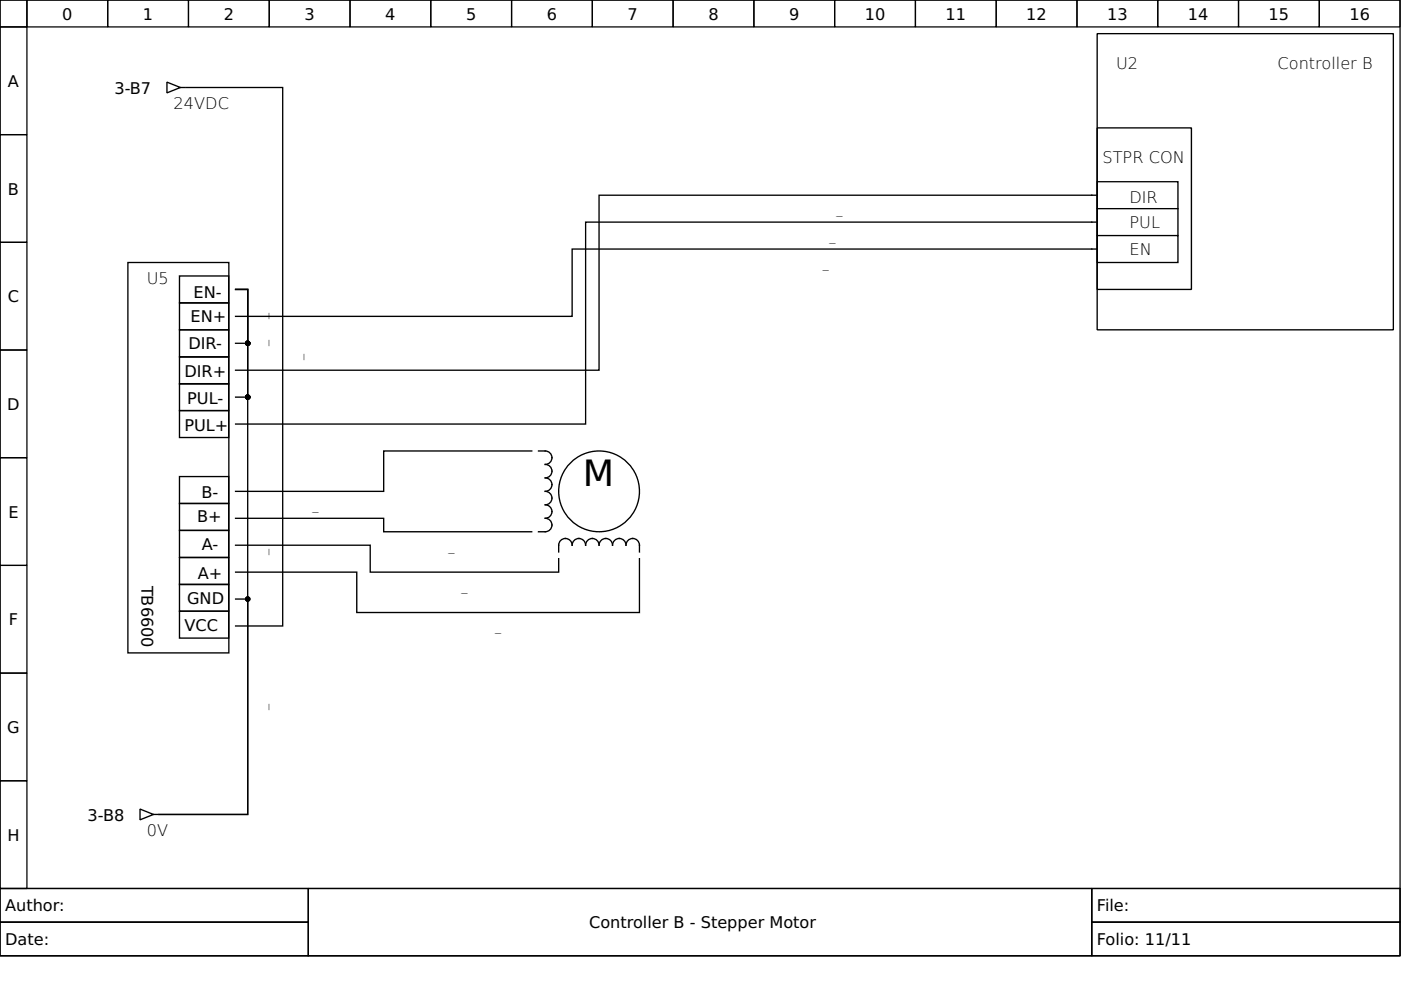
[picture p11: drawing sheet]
<svg xmlns="http://www.w3.org/2000/svg" width="297mm" height="210mm" viewBox="0 0 297 210" stroke-linecap="round" stroke-linejoin="round" font-family="sans-serif">
<g fill="none" stroke="#000" stroke-width=".26">
<path d="M0 0h296.8v188.4h-296.8zM0 0h5.7v5.7h-5.7zM0 5.7h5.7v22.8h-5.7zM5.7 0h17.1v5.7h-17.1zM22.8 0h17.2v5.7h-17.2zM40 0h17.1v5.7h-17.1zM57.1 0h17.1v5.7h-17.1zM74.2 0h17.1v5.7h-17.1zM91.3 0h17.2v5.7h-17.2zM108.5 0h17.1v5.7h-17.1zM125.6 0h17.1v5.7h-17.1zM142.7 0h17.1v5.7h-17.1z"/>
<path d="M159.8 0h17.2v5.7h-17.2zM177 0h17.1v5.7h-17.1zM194.1 0h17.1v5.7h-17.1zM211.2 0h17.1v5.7h-17.1zM228.3 0h17.2v5.7h-17.2zM245.5 0h17.1v5.7h-17.1zM262.6 0h17.1v5.7h-17.1zM279.7 0h17.1v5.7h-17.1zM0 28.5h5.7v22.9h-5.7zM0 51.4h5.7v22.8h-5.7zM0 74.2h5.7v22.8h-5.7zM0 97h5.7v22.9h-5.7z"/>
<path d="M0 119.9h5.7v22.8h-5.7zM0 142.7h5.7v22.8h-5.7zM0 165.5h5.7v22.9h-5.7zM0 188.4h296.8v14.3h-296.8z"/>
</g>
<path d="M0 188.4h65.4v7.1h-65.4zM0 195.5h65.4v7.2h-65.4zM65.4 188.4h166.1v14.3h-166.1zM231.5 188.4h65.3v7.1h-65.3zM231.5 195.5h65.3v7.2h-65.3z" fill="none" stroke="#000" stroke-width=".21"/>
<g fill="none" stroke="#000" stroke-width=".29">
<path d="M35.4 17.4l2.8 1.2-2.8 1.1zM38.2 18.6h.9M39.4 18.6h20.5v114.1h-10M232.6 7.1h62.8v62.8h-62.8zM232.6 27.1h20v34.3h-20zM232.6 38.5h17.1v5.7h-17.1zM27.1 55.7h21.4v82.7h-21.4zM38.1 58.5h10.4v5.7h-10.4zM232.6 49.9h17.1v5.8h-17.1zM232.6 52.8h-111.3v14.3h-71.4M232.6 47.1h-108.4v42.8h-74.3M232.6 41.4h-105.6v37.1h-77.1"/>
<path d="M232.6 44.2v5.7M249.7 44.2v5.7M38.1 64.2h10.4v5.7h-10.4zM38.1 69.9h10.4v5.7h-10.4zM38.1 75.7h10.4v5.7h-10.4zM49.9 61.4h2.6v111.3h-18.8h18.8v-45.7h-2.6M49.9 61.4h2.6v11.4h-2.6M49.9 61.4h2.6v22.8h-2.6M38.1 87.1h10.4v5.7h-10.4zM38.1 81.3h10.4v5.8h-10.4zM112.7 95.6h-31.4v8.6h-31.4M114.2 95.6h1.4a1.43 1.43 0 0 1 1.4 1.4 1.43 1.43 0 0 1-1.4 1.5 1.43 1.43 0 0 1 1.4 1.4 1.43 1.43 0 0 1-1.4 1.4 1.43 1.43 0 0 1 1.4 1.5 1.43 1.43 0 0 1-1.4 1.4 1.43 1.43 0 0 1 1.4 1.4 1.43 1.43 0 0 1-1.4 1.4 1.43 1.43 0 0 1 1.4 1.5 1.43 1.43 0 0 1-1.4 1.4 1.43 1.43 0 0 1 1.4 1.4 1.43 1.43 0 0 1-1.4 1.4h-1.4"/>
<path d="M38.1 112.5h10.4v5.7h-10.4zM38.1 106.7h10.4v5.8h-10.4zM38.1 101h10.4v5.7h-10.4zM38.1 118.2h10.4v5.7h-10.4zM49.9 109.9h31.4v2.8h31.4M49.9 115.6h28.6v5.7h40v-2.8M118.5 117v-1.4a1.43 1.43 0 0 1 1.4-1.4 1.43 1.43 0 0 1 1.4 1.4 1.43 1.43 0 0 1 1.4-1.4 1.43 1.43 0 0 1 1.5 1.4 1.43 1.43 0 0 1 1.4-1.4 1.43 1.43 0 0 1 1.4 1.4 1.43 1.43 0 0 1 1.4-1.4 1.43 1.43 0 0 1 1.5 1.4 1.43 1.43 0 0 1 1.4-1.4 1.43 1.43 0 0 1 1.4 1.4 1.43 1.43 0 0 1 1.4-1.4 1.43 1.43 0 0 1 1.5 1.4v1.4M135.6 118.5v11.4h-60v-8.6h-25.7M38.1 129.6h10.4v5.7h-10.4zM38.1 123.9h10.4v5.7h-10.4zM29.7 171.5l2.8 1.2-2.8 1.1zM32.5 172.7h.9"/>
<circle cx="127" cy="104.2" r="8.6"/>
</g>
<g fill="#000" stroke="#000" stroke-width=".29">
<circle cx="52.5" cy="72.8" r=".43"/>
<circle cx="52.5" cy="84.2" r=".43"/>
<circle cx="52.5" cy="127" r=".43"/>
</g>
<text font-size="7.7" x="123.6" y="103">M</text>
<g font-size="3.4">
<text x="13.2" y="4.1">0</text>
<text x="30.3" y="4.1">1</text>
<text x="47.4" y="4.1">2</text>
<text x="64.6" y="4.1">3</text>
<text x="81.7" y="4.1">4</text>
<text x="98.8" y="4.1">5</text>
<text x="115.9" y="4.1">6</text>
<text x="133.1" y="4.1">7</text>
<text x="150.2" y="4.1">8</text>
<text x="167.3" y="4.1">9</text>
<text x="183.3" y="4.1">10</text>
<text x="200.5" y="4.1">11</text>
<text x="217.6" y="4.1">12</text>
<text x="234.7" y="4.1">13</text>
<text x="251.9" y="4.1">14</text>
<text x="269" y="4.1">15</text>
<text x="286.1" y="4.1">16</text>
<text x="236.6" y="14.6">U2</text>
<text x="270.9" y="14.6">Controller B</text>
<text x="1.7" y="18.4">A</text>
<text x="24.3" y="19.8">3-B7</text>
<text x="36.8" y="23.1">24VDC</text>
<text x="233.8" y="34.5">STPR CON</text>
<text x="1.7" y="41.2">B</text>
<text x="239.5" y="43.1">DIR</text>
<text x="239.5" y="48.4">PUL</text>
<text x="239.5" y="54.1">EN</text>
<text x="1.7" y="64.1">C</text>
<text x="31.1" y="60.2">U5</text>
<text x="41" y="63.1">EN-</text>
<text x="40.4" y="68.4">EN+</text>
<text x="40" y="74">DIR-</text>
<text x="39.1" y="79.9">DIR+</text>
<text x="1.5" y="86.9">D</text>
<text x="39.7" y="85.6">PUL-</text>
<text x="39.1" y="91.3">PUL+</text>
<text x="42.7" y="105.6">B-</text>
<text x="1.8" y="109.7">E</text>
<text x="41.8" y="110.8">B+</text>
<text x="42.8" y="116.5">A-</text>
<text x="30" y="124.2" transform="rotate(90 30 124.2)">TB6600</text>
<text x="42" y="122.7">A+</text>
<text x="39.7" y="128.2">GND</text>
<text x="1.9" y="132.6">F</text>
<text x="39.1" y="133.9">VCC</text>
<text x="1.5" y="155.4">G</text>
<text x="18.6" y="174">3-B8</text>
<text x="1.6" y="178.2">H</text>
<text x="31.1" y="177.2">0V</text>
<text x="1.1" y="193.2">Author:</text>
<text x="124.9" y="196.8">Controller B - Stepper Motor</text>
<text x="232.6" y="193.2">File:</text>
<text x="1.1" y="200.4">Date:</text>
<text x="232.6" y="200.4">Folio: 11/11</text>
</g>
<g font-size="2.6">
<text x="177.3" y="45.4">_</text>
<text x="175.9" y="51.1">_</text>
<text x="174.5" y="56.8">_</text>
<text x="56.5" y="67.7" transform="rotate(-90 56.5 67.7)">_</text>
<text x="56.5" y="73.4" transform="rotate(-90 56.5 73.4)">_</text>
<text x="63.9" y="76.3" transform="rotate(-90 63.9 76.3)">_</text>
<text x="66.3" y="108.2">_</text>
<text x="56.5" y="117.7" transform="rotate(-90 56.5 117.7)">_</text>
<text x="95.1" y="116.7">_</text>
<text x="97.8" y="125.3">_</text>
<text x="105" y="133.9">_</text>
<text x="56.5" y="150.5" transform="rotate(-90 56.5 150.5)">_</text>
</g>
</svg>
